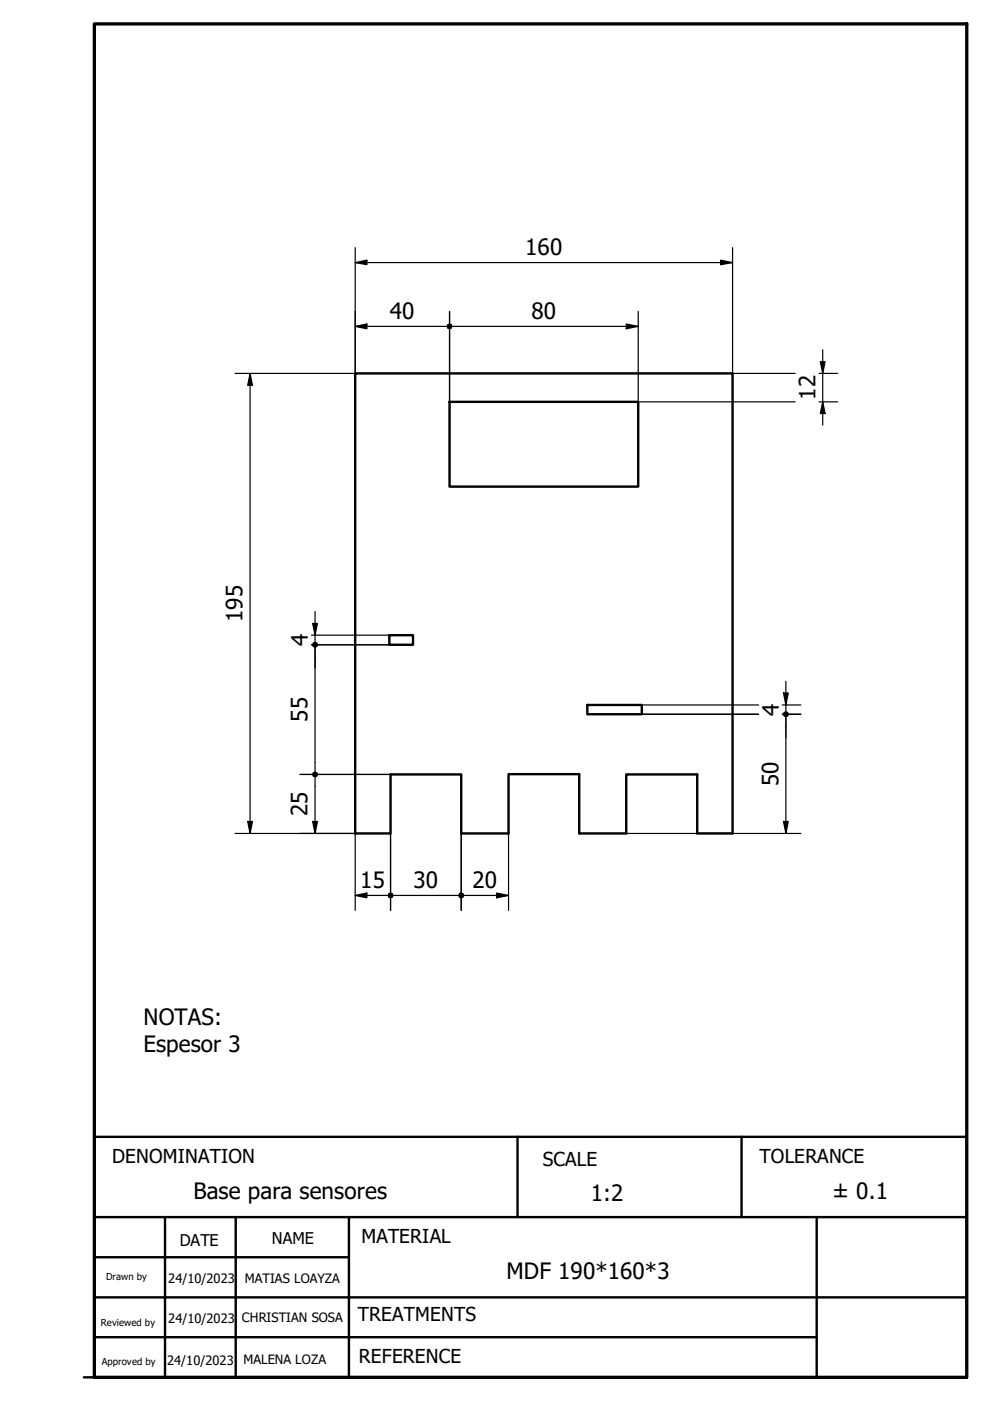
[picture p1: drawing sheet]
<svg xmlns="http://www.w3.org/2000/svg" width="210mm" height="297mm" viewBox="0 0 210 297" stroke-linecap="round" stroke-linejoin="round" font-family="sans-serif">
<!-- layer: Visible (ISO) -->
<path d="M75.3 79.2h80v97.5h-7.5v-12.5h-15v12.5h-10v-12.6h-15v12.6h-10v-12.5h-15v12.5h-7.5zM95.3 85.2h40v18h-40zM82.5 134.7h5.1v2h-5.1zM124.5 149.5h11.6v1.9h-11.6z" fill="none" stroke="#000" stroke-width=".51"/>
<!-- layer: Border (ISO) -->
<path d="M20 5.1h185v286.9h-185z" fill="none" stroke="#000" stroke-width=".7"/>
<!-- layer: Title (ISO) -->
<path d="M20 258h185M35 258v34M50 258v34M74 258v34M109.7 241v17M157.2 241v17M173.2 258v34M20 275.1h185M20 266.6h54M17.8 292h187.2h-185v-51h185v51M20 283.5h153.2" fill="none" stroke="#000" stroke-width=".51"/>
<!-- layer: Dimension (ISO) -->
<g fill="none" stroke="#000" stroke-width=".25">
<path d="M75.3 55.7l2.5-.5v.9zM75.3 52.5v26.7h-25.5M75.3 55.7h80M152.8 55.2l2.5 .5-2.5 .4zM155.3 52.5v26.7h13.3M53 79.2l.5 2.5h-1zM53 79.2v97.5M75.3 69.2l2.5-.5v1zM75.3 69.2h19.4M95.3 66v19.2M95.9 69.2h39.4M132.8 68.7l2.5 .5-2.5 .5z"/>
<path d="M135.3 66v19.2h33.3M173.7 79.2h3.9M173.9 76.7h1l-.5 2.5zM174.4 74.2v16M173.7 85.2h3.9M174.4 85.2l.5 2.5h-1zM66 136.7h16.5M66 134.7h16.5M66.3 132.2h1l-.5 2.5zM66.8 129.7v7M66.8 137.3v26.3M136.1 151.4h24.7"/>
<path d="M136.1 149.5h24.7M165.9 151.4h3.9M165.9 149.5h3.9M166.1 146.9h1l-.5 2.6zM166.6 144.4v7M166.6 152.1v24.6M49.8 176.7h25.5v16.3M52.5 174.2h1l-.5 2.5zM63.6 164.2h19.2M66.3 174.2h1l-.5 2.5zM66.8 164.8v11.9M82.8 176.7v16.3"/>
<path d="M97.8 176.7v16.3M107.8 176.7v16.3M132.8 176.7h37M166.1 174.2h1l-.5 2.5zM75.3 189.9l2.5-.6v1.1zM75.3 189.9h6.9M83.4 189.9h13.8M98.4 189.9h9.4M105.3 189.3l2.5 .6-2.5 .5z"/>
</g>
<g fill="#000">
<path d="M75.3 55.7l2.5-.5v.9zM152.8 55.2l2.5 .5-2.5 .4zM75.3 69.2l2.5-.5v1zM132.8 68.7l2.5 .5-2.5 .5zM173.9 76.7h1l-.5 2.5zM53 79.2l.5 2.5h-1zM174.4 85.2l.5 2.5h-1zM66.3 132.2h1l-.5 2.5zM166.1 146.9h1l-.5 2.6zM52.5 174.2h1l-.5 2.5zM66.3 174.2h1l-.5 2.5zM166.1 174.2h1l-.5 2.5z"/>
<path d="M75.3 189.9l2.5-.6v1.1zM105.3 189.3l2.5 .6-2.5 .5z"/>
<circle cx="95.3" cy="69.2" r=".63"/>
<circle cx="66.8" cy="136.7" r=".63"/>
<circle cx="166.6" cy="151.4" r=".63"/>
<circle cx="66.8" cy="164.2" r=".63"/>
<circle cx="82.8" cy="189.8" r=".63"/>
<circle cx="97.8" cy="189.8" r=".63"/>
</g>
<g font-size="4.8">
<text x="111.4" y="54">160</text>
<text x="82.7" y="67.6">40</text>
<text x="112.7" y="67.5">80</text>
<text x="172.9" y="84.8" transform="rotate(-90 172.9 84.8)">12</text>
<text x="51.4" y="131.9" transform="rotate(-90 51.4 131.9)">195</text>
<text x="65.3" y="137" transform="rotate(-90 65.3 137)">4</text>
<text x="65.2" y="153" transform="rotate(-90 65.2 153)">55</text>
<text x="165.1" y="151.8" transform="rotate(-90 165.1 151.8)">4</text>
<text x="165" y="166.7" transform="rotate(-90 165 166.7)">50</text>
<text x="65.2" y="173.1" transform="rotate(-90 65.2 173.1)">25</text>
<text x="76.4" y="188.3">15</text>
<text x="87.7" y="188.3">30</text>
<text x="100.2" y="188.3">20</text>
<text x="30.4" y="217.2">NOTAS:</text>
<text x="30.4" y="223">Espesor 3</text>
<text x="41" y="254.2">Base para sensores</text>
<text x="125.3" y="254.7">1:2</text>
<text x="176.5" y="254.2">± 0.1</text>
<text x="107.4" y="271.1">MDF 190*160*3</text>
</g>
<g font-size="4.1">
<text x="23.7" y="246.5">DENOMINATION</text>
<text x="115.1" y="247.1">SCALE</text>
<text x="161" y="246.7">TOLERANCE</text>
<text x="76.6" y="263.6">MATERIAL</text>
<text x="75.9" y="280.1">TREATMENTS</text>
<text x="76.1" y="289">REFERENCE</text>
</g>
<g font-size="3.4">
<text x="57.7" y="263.8">NAME</text>
<text x="38.1" y="264.1">DATE</text>
</g>
<g font-size="2.7">
<text x="35.7" y="272">24/10/2023</text>
<text x="51.9" y="272.1">MATIAS LOAYZA</text>
<text x="35.7" y="280.5">24/10/2023</text>
<text x="51.3" y="280.3">CHRISTIAN SOSA</text>
<text x="35.4" y="289.4">24/10/2023</text>
<text x="51.6" y="289.3">MALENA LOZA</text>
</g>
<g font-size="2">
<text x="22.5" y="271.4">Drawn by</text>
<text x="21.4" y="281.2">Reviewed by</text>
<text x="21.6" y="289.5">Approved by</text>
</g>
</svg>
